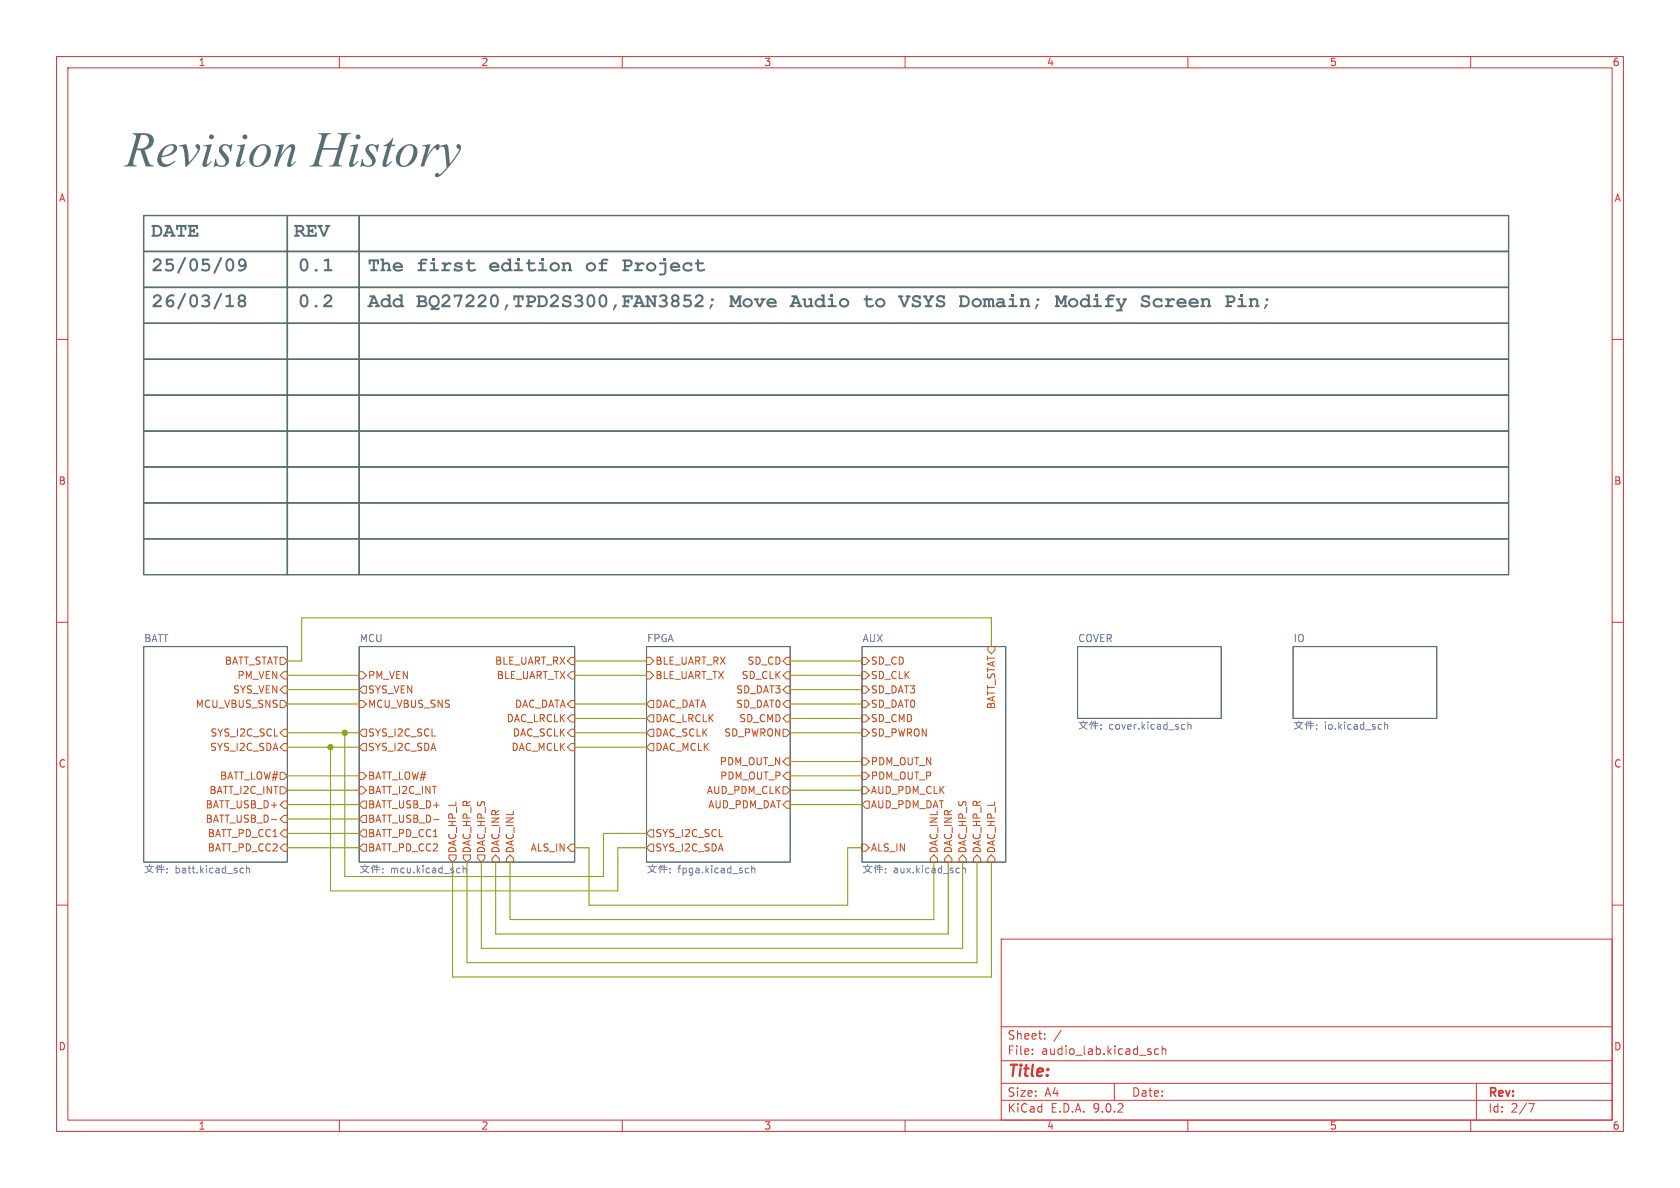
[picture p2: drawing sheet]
(kicad_sch
 (version 20250114)
 (generator "eeschema")
 (generator_version "9.0")
 (paper "A4")
 (lib_symbols)
 (rectangle
  (start 25.4 63.5)
  (end 50.8 69.85)
  (stroke (width 0.254) (type default))
  (fill (type none)))
 (rectangle
  (start 25.4 57.15)
  (end 50.8 63.5)
  (stroke (width 0.254) (type default))
  (fill (type none)))
 (rectangle
  (start 25.4 95.25)
  (end 50.8 101.6)
  (stroke (width 0.254) (type default))
  (fill (type none)))
 (rectangle
  (start 25.4 38.1)
  (end 50.8 44.45)
  (stroke (width 0.254) (type default))
  (fill (type none)))
 (rectangle
  (start 50.8 38.1)
  (end 63.5 44.45)
  (stroke (width 0.254) (type default))
  (fill (type none)))
 (rectangle
  (start 50.8 63.5)
  (end 63.5 69.85)
  (stroke (width 0.254) (type default))
  (fill (type none)))
 (rectangle
  (start 50.8 88.9)
  (end 63.5 95.25)
  (stroke (width 0.254) (type default))
  (fill (type none)))
 (rectangle
  (start 25.4 88.9)
  (end 50.8 95.25)
  (stroke (width 0.254) (type default))
  (fill (type none)))
 (rectangle
  (start 25.4 82.55)
  (end 50.8 88.9)
  (stroke (width 0.254) (type default))
  (fill (type none)))
 (rectangle
  (start 50.8 82.55)
  (end 63.5 88.9)
  (stroke (width 0.254) (type default))
  (fill (type none)))
 (rectangle
  (start 25.4 76.2)
  (end 50.8 82.55)
  (stroke (width 0.254) (type default))
  (fill (type none)))
 (rectangle
  (start 50.8 50.8)
  (end 63.5 57.15)
  (stroke (width 0.254) (type default))
  (fill (type none)))
 (rectangle
  (start 50.8 44.45)
  (end 63.5 50.8)
  (stroke (width 0.254) (type default))
  (fill (type none)))
 (rectangle
  (start 25.4 69.85)
  (end 50.8 76.2)
  (stroke (width 0.254) (type default))
  (fill (type none)))
 (rectangle
  (start 25.4 50.8)
  (end 50.8 57.15)
  (stroke (width 0.254) (type default))
  (fill (type none)))
 (rectangle
  (start 50.8 57.15)
  (end 63.5 63.5)
  (stroke (width 0.254) (type default))
  (fill (type none)))
 (rectangle
  (start 50.8 69.85)
  (end 63.5 76.2)
  (stroke (width 0.254) (type default))
  (fill (type none)))
 (rectangle
  (start 25.4 44.45)
  (end 50.8 50.8)
  (stroke (width 0.254) (type default))
  (fill (type none)))
 (rectangle
  (start 50.8 95.25)
  (end 63.5 101.6)
  (stroke (width 0.254) (type default))
  (fill (type none)))
 (rectangle
  (start 50.8 76.2)
  (end 63.5 82.55)
  (stroke (width 0.254) (type default))
  (fill (type none)))
 (text "Revision History"
  (exclude_from_sim no)
  (at 51.816 28.448 0)
  (effects (font
    (face "Times New Roman") (size 6.35 6.35)
    (italic yes))))
 (text "REV"
  (exclude_from_sim no)
  (at 55.118 41.656 0)
  (effects (font
    (face "Courier New") (size 2.54 2.54) (thickness 0.254)
    (bold yes))))
 (text "0.2"
  (exclude_from_sim no)
  (at 55.88 54.102 0)
  (effects (font
    (face "Courier New") (size 2.54 2.54) (thickness 0.508)
    (bold yes))))
 (text "Add BQ27220,TPD2S300,FAN3852; Move Audio to VSYS Domain; Modify Screen Pin;"
  (exclude_from_sim no)
  (at 65.024 54.102 0)
  (effects (font
    (face "Courier New") (size 2.54 2.54) (thickness 0.508)
    (bold yes)) (justify left)))
 (text "0.1"
  (exclude_from_sim no)
  (at 55.88 47.752 0)
  (effects (font
    (face "Courier New") (size 2.54 2.54) (thickness 0.508)
    (bold yes))))
 (text "25/05/09"
  (exclude_from_sim no)
  (at 35.306 47.752 0)
  (effects (font
    (face "Courier New") (size 2.54 2.54) (thickness 0.508)
    (bold yes))))
 (text "The first edition of Project"
  (exclude_from_sim no)
  (at 65.024 47.752 0)
  (effects (font
    (face "Courier New") (size 2.54 2.54) (thickness 0.508)
    (bold yes)) (justify left)))
 (text "DATE"
  (exclude_from_sim no)
  (at 30.988 41.656 0)
  (effects (font
    (face "Courier New") (size 2.54 2.54) (thickness 0.254)
    (bold yes))))
 (text "26/03/18"
  (exclude_from_sim no)
  (at 35.306 54.102 0)
  (effects (font
    (face "Courier New") (size 2.54 2.54) (thickness 0.508)
    (bold yes))))
 (text_box ""
  (exclude_from_sim no)
  (at 63.5 88.9 0)
  (size 203.2 6.35)
  (margins 1.0795 1.0795 1.0795 1.0795)
  (stroke (width 0.254) (type default))
  (fill (type none))
  (effects (font (size 1.27 1.27) (thickness 0.254)
    (bold yes)) (justify left top)))
 (text_box ""
  (exclude_from_sim no)
  (at 63.5 38.1 0)
  (size 203.2 6.35)
  (margins 1.0795 1.0795 1.0795 1.0795)
  (stroke (width 0.254) (type default))
  (fill (type none))
  (effects (font (size 1.27 1.27) (thickness 0.254)
    (bold yes)) (justify left top)))
 (text_box ""
  (exclude_from_sim no)
  (at 63.5 63.5 0)
  (size 203.2 6.35)
  (margins 1.0795 1.0795 1.0795 1.0795)
  (stroke (width 0.254) (type default))
  (fill (type none))
  (effects (font (size 1.27 1.27) (thickness 0.254)
    (bold yes)) (justify left top)))
 (text_box ""
  (exclude_from_sim no)
  (at 63.5 95.25 0)
  (size 203.2 6.35)
  (margins 1.0795 1.0795 1.0795 1.0795)
  (stroke (width 0.254) (type default))
  (fill (type none))
  (effects (font (size 1.27 1.27) (thickness 0.254)
    (bold yes)) (justify left top)))
 (text_box ""
  (exclude_from_sim no)
  (at 63.5 57.15 0)
  (size 203.2 6.35)
  (margins 1.0795 1.0795 1.0795 1.0795)
  (stroke (width 0.254) (type default))
  (fill (type none))
  (effects (font (size 1.27 1.27) (thickness 0.254)
    (bold yes)) (justify left top)))
 (text_box ""
  (exclude_from_sim no)
  (at 63.5 44.45 0)
  (size 203.2 6.35)
  (margins 1.0795 1.0795 1.0795 1.0795)
  (stroke (width 0.254) (type default))
  (fill (type none))
  (effects (font (size 1.27 1.27) (thickness 0.254)
    (bold yes)) (justify left top)))
 (text_box ""
  (exclude_from_sim no)
  (at 63.5 76.2 0)
  (size 203.2 6.35)
  (margins 1.0795 1.0795 1.0795 1.0795)
  (stroke (width 0.254) (type default))
  (fill (type none))
  (effects (font (size 1.27 1.27) (thickness 0.254)
    (bold yes)) (justify left top)))
 (text_box ""
  (exclude_from_sim no)
  (at 63.5 82.55 0)
  (size 203.2 6.35)
  (margins 1.0795 1.0795 1.0795 1.0795)
  (stroke (width 0.254) (type default))
  (fill (type none))
  (effects (font (size 1.27 1.27) (thickness 0.254)
    (bold yes)) (justify left top)))
 (text_box ""
  (exclude_from_sim no)
  (at 63.5 50.8 0)
  (size 203.2 6.35)
  (margins 1.0795 1.0795 1.0795 1.0795)
  (stroke (width 0.254) (type default))
  (fill (type none))
  (effects (font (size 1.27 1.27) (thickness 0.254)
    (bold yes)) (justify left top)))
 (text_box ""
  (exclude_from_sim no)
  (at 63.5 69.85 0)
  (size 203.2 6.35)
  (margins 1.0795 1.0795 1.0795 1.0795)
  (stroke (width 0.254) (type default))
  (fill (type none))
  (effects (font (size 1.27 1.27) (thickness 0.254)
    (bold yes)) (justify left top)))
 (junction
  (at 58.42 132.08)
  (diameter 0)
  (color 0 0 0 0))
 (junction
  (at 60.96 129.54)
  (diameter 0)
  (color 0 0 0 0))
 (wire
  (pts (xy 104.14 149.86) (xy 101.6 149.86))
  (stroke (width 0) (type default)))
 (wire
  (pts (xy 101.6 127) (xy 114.3 127))
  (stroke (width 0) (type default)))
 (wire
  (pts (xy 60.96 129.54) (xy 63.5 129.54))
  (stroke (width 0) (type default)))
 (wire
  (pts (xy 139.7 139.7) (xy 152.4 139.7))
  (stroke (width 0) (type default)))
 (wire
  (pts (xy 60.96 129.54) (xy 60.96 154.94))
  (stroke (width 0) (type default)))
 (wire
  (pts (xy 60.96 154.94) (xy 106.68 154.94))
  (stroke (width 0) (type default)))
 (wire
  (pts (xy 139.7 121.92) (xy 152.4 121.92))
  (stroke (width 0) (type default)))
 (wire
  (pts (xy 50.8 149.86) (xy 63.5 149.86))
  (stroke (width 0) (type default)))
 (wire
  (pts (xy 50.8 129.54) (xy 60.96 129.54))
  (stroke (width 0) (type default)))
 (wire
  (pts (xy 101.6 116.84) (xy 114.3 116.84))
  (stroke (width 0) (type default)))
 (wire
  (pts (xy 172.72 152.4) (xy 172.72 170.18))
  (stroke (width 0) (type default)))
 (wire
  (pts (xy 82.55 170.18) (xy 82.55 152.4))
  (stroke (width 0) (type default)))
 (wire
  (pts (xy 50.8 121.92) (xy 63.5 121.92))
  (stroke (width 0) (type default)))
 (wire
  (pts (xy 80.01 172.72) (xy 175.26 172.72))
  (stroke (width 0) (type default)))
 (wire
  (pts (xy 109.22 149.86) (xy 109.22 157.48))
  (stroke (width 0) (type default)))
 (wire
  (pts (xy 172.72 170.18) (xy 82.55 170.18))
  (stroke (width 0) (type default)))
 (wire
  (pts (xy 50.8 119.38) (xy 63.5 119.38))
  (stroke (width 0) (type default)))
 (wire
  (pts (xy 139.7 137.16) (xy 152.4 137.16))
  (stroke (width 0) (type default)))
 (wire
  (pts (xy 50.8 144.78) (xy 63.5 144.78))
  (stroke (width 0) (type default)))
 (wire
  (pts (xy 87.63 152.4) (xy 87.63 165.1))
  (stroke (width 0) (type default)))
 (wire
  (pts (xy 50.8 137.16) (xy 63.5 137.16))
  (stroke (width 0) (type default)))
 (wire
  (pts (xy 139.7 116.84) (xy 152.4 116.84))
  (stroke (width 0) (type default)))
 (wire
  (pts (xy 175.26 152.4) (xy 175.26 172.72))
  (stroke (width 0) (type default)))
 (wire
  (pts (xy 53.34 109.22) (xy 175.26 109.22))
  (stroke (width 0) (type default)))
 (wire
  (pts (xy 139.7 142.24) (xy 152.4 142.24))
  (stroke (width 0) (type default)))
 (wire
  (pts (xy 101.6 119.38) (xy 114.3 119.38))
  (stroke (width 0) (type default)))
 (wire
  (pts (xy 170.18 152.4) (xy 170.18 167.64))
  (stroke (width 0) (type default)))
 (wire
  (pts (xy 114.3 149.86) (xy 109.22 149.86))
  (stroke (width 0) (type default)))
 (wire
  (pts (xy 106.68 147.32) (xy 114.3 147.32))
  (stroke (width 0) (type default)))
 (wire
  (pts (xy 101.6 132.08) (xy 114.3 132.08))
  (stroke (width 0) (type default)))
 (wire
  (pts (xy 85.09 152.4) (xy 85.09 167.64))
  (stroke (width 0) (type default)))
 (wire
  (pts (xy 152.4 149.86) (xy 149.86 149.86))
  (stroke (width 0) (type default)))
 (wire
  (pts (xy 58.42 132.08) (xy 63.5 132.08))
  (stroke (width 0) (type default)))
 (wire
  (pts (xy 106.68 154.94) (xy 106.68 147.32))
  (stroke (width 0) (type default)))
 (wire
  (pts (xy 53.34 116.84) (xy 53.34 109.22))
  (stroke (width 0) (type default)))
 (wire
  (pts (xy 139.7 127) (xy 152.4 127))
  (stroke (width 0) (type default)))
 (wire
  (pts (xy 165.1 152.4) (xy 165.1 162.56))
  (stroke (width 0) (type default)))
 (wire
  (pts (xy 58.42 132.08) (xy 58.42 157.48))
  (stroke (width 0) (type default)))
 (wire
  (pts (xy 50.8 124.46) (xy 63.5 124.46))
  (stroke (width 0) (type default)))
 (wire
  (pts (xy 85.09 167.64) (xy 170.18 167.64))
  (stroke (width 0) (type default)))
 (wire
  (pts (xy 50.8 116.84) (xy 53.34 116.84))
  (stroke (width 0) (type default)))
 (wire
  (pts (xy 50.8 142.24) (xy 63.5 142.24))
  (stroke (width 0) (type default)))
 (wire
  (pts (xy 149.86 160.02) (xy 104.14 160.02))
  (stroke (width 0) (type default)))
 (wire
  (pts (xy 104.14 160.02) (xy 104.14 149.86))
  (stroke (width 0) (type default)))
 (wire
  (pts (xy 87.63 165.1) (xy 167.64 165.1))
  (stroke (width 0) (type default)))
 (wire
  (pts (xy 175.26 109.22) (xy 175.26 114.3))
  (stroke (width 0) (type default)))
 (wire
  (pts (xy 101.6 129.54) (xy 114.3 129.54))
  (stroke (width 0) (type default)))
 (wire
  (pts (xy 109.22 157.48) (xy 58.42 157.48))
  (stroke (width 0) (type default)))
 (wire
  (pts (xy 90.17 162.56) (xy 90.17 152.4))
  (stroke (width 0) (type default)))
 (wire
  (pts (xy 50.8 147.32) (xy 63.5 147.32))
  (stroke (width 0) (type default)))
 (wire
  (pts (xy 80.01 152.4) (xy 80.01 172.72))
  (stroke (width 0) (type default)))
 (wire
  (pts (xy 149.86 149.86) (xy 149.86 160.02))
  (stroke (width 0) (type default)))
 (wire
  (pts (xy 139.7 119.38) (xy 152.4 119.38))
  (stroke (width 0) (type default)))
 (wire
  (pts (xy 90.17 162.56) (xy 165.1 162.56))
  (stroke (width 0) (type default)))
 (wire
  (pts (xy 167.64 165.1) (xy 167.64 152.4))
  (stroke (width 0) (type default)))
 (wire
  (pts (xy 50.8 139.7) (xy 63.5 139.7))
  (stroke (width 0) (type default)))
 (wire
  (pts (xy 139.7 129.54) (xy 152.4 129.54))
  (stroke (width 0) (type default)))
 (wire
  (pts (xy 139.7 134.62) (xy 152.4 134.62))
  (stroke (width 0) (type default)))
 (wire
  (pts (xy 139.7 124.46) (xy 152.4 124.46))
  (stroke (width 0) (type default)))
 (wire
  (pts (xy 50.8 132.08) (xy 58.42 132.08))
  (stroke (width 0) (type default)))
 (wire
  (pts (xy 101.6 124.46) (xy 114.3 124.46))
  (stroke (width 0) (type default)))
 (sheet
  (at 114.3 114.3)
  (size 25.4 38.1)
  (exclude_from_sim no)
  (in_bom yes)
  (on_board yes)
  (dnp no)
  (fields_autoplaced yes)
  (stroke (width 0.1524) (type solid))
  (fill (color 0 0 0 0.0000))
  (property "Sheetname" "FPGA" (at 114.3 113.5884 0) (effects (font (size 1.27 1.27)) (justify left bottom)))
  (property "Sheetfile" "fpga.kicad_sch" (at 114.3 152.9846 0) (effects (font (size 1.27 1.27)) (justify left top)))
  (pin "DAC_DATA" output (at 114.3 124.46 180) (effects (font (size 1.27 1.27)) (justify left)))
  (pin "DAC_LRCLK" output (at 114.3 127 180) (effects (font (size 1.27 1.27)) (justify left)))
  (pin "DAC_MCLK" output (at 114.3 132.08 180) (effects (font (size 1.27 1.27)) (justify left)))
  (pin "DAC_SCLK" output (at 114.3 129.54 180) (effects (font (size 1.27 1.27)) (justify left)))
  (pin "SD_CD" input (at 139.7 116.84 0) (effects (font (size 1.27 1.27)) (justify right)))
  (pin "SD_CLK" input (at 139.7 119.38 0) (effects (font (size 1.27 1.27)) (justify right)))
  (pin "SD_CMD" input (at 139.7 127 0) (effects (font (size 1.27 1.27)) (justify right)))
  (pin "SD_DAT0" input (at 139.7 124.46 0) (effects (font (size 1.27 1.27)) (justify right)))
  (pin "SD_DAT3" input (at 139.7 121.92 0) (effects (font (size 1.27 1.27)) (justify right)))
  (pin "SD_PWRON" output (at 139.7 129.54 0) (effects (font (size 1.27 1.27)) (justify right)))
  (pin "SYS_I2C_SCL" output (at 114.3 147.32 180) (effects (font (size 1.27 1.27)) (justify left)))
  (pin "SYS_I2C_SDA" output (at 114.3 149.86 180) (effects (font (size 1.27 1.27)) (justify left)))
  (pin "BLE_UART_RX" input (at 114.3 116.84 180) (effects (font (size 1.27 1.27)) (justify left)))
  (pin "BLE_UART_TX" input (at 114.3 119.38 180) (effects (font (size 1.27 1.27)) (justify left)))
  (pin "AUD_PDM_CLK" output (at 139.7 139.7 0) (effects (font (size 1.27 1.27)) (justify right)))
  (pin "AUD_PDM_DAT" input (at 139.7 142.24 0) (effects (font (size 1.27 1.27)) (justify right)))
  (pin "USB_N" input (at 139.7 134.62 0) (effects (font (size 1.27 1.27)) (justify right)))
  (pin "USB_P" input (at 139.7 137.16 0) (effects (font (size 1.27 1.27)) (justify right))))
 (sheet
  (at 152.4 114.3)
  (size 25.4 38.1)
  (exclude_from_sim no)
  (in_bom yes)
  (on_board yes)
  (dnp no)
  (fields_autoplaced yes)
  (stroke (width 0.1524) (type solid))
  (fill (color 0 0 0 0.0000))
  (property "Sheetname" "AUX" (at 152.4 113.5884 0) (effects (font (size 1.27 1.27)) (justify left bottom)))
  (property "Sheetfile" "aux.kicad_sch" (at 152.4 152.9846 0) (effects (font (size 1.27 1.27)) (justify left top)))
  (property "Field2" "" (at 152.4 114.3 0) (effects (font (size 1.27 1.27))))
  (pin "BATT_STAT" input (at 175.26 114.3 90) (effects (font (size 1.27 1.27)) (justify right)))
  (pin "DAC_HP_L" input (at 175.26 152.4 270) (effects (font (size 1.27 1.27)) (justify left)))
  (pin "DAC_HP_R" input (at 172.72 152.4 270) (effects (font (size 1.27 1.27)) (justify left)))
  (pin "DAC_HP_S" input (at 170.18 152.4 270) (effects (font (size 1.27 1.27)) (justify left)))
  (pin "SD_CD" input (at 152.4 116.84 180) (effects (font (size 1.27 1.27)) (justify left)))
  (pin "SD_CLK" input (at 152.4 119.38 180) (effects (font (size 1.27 1.27)) (justify left)))
  (pin "SD_DAT3" input (at 152.4 121.92 180) (effects (font (size 1.27 1.27)) (justify left)))
  (pin "SD_PWRON" input (at 152.4 129.54 180) (effects (font (size 1.27 1.27)) (justify left)))
  (pin "DAC_INL" input (at 165.1 152.4 270) (effects (font (size 1.27 1.27)) (justify left)))
  (pin "DAC_INR" input (at 167.64 152.4 270) (effects (font (size 1.27 1.27)) (justify left)))
  (pin "ALS_IN" input (at 152.4 149.86 180) (effects (font (size 1.27 1.27)) (justify left)))
  (pin "SD_CMD" input (at 152.4 127 180) (effects (font (size 1.27 1.27)) (justify left)))
  (pin "SD_DAT0" input (at 152.4 124.46 180) (effects (font (size 1.27 1.27)) (justify left)))
  (pin "AUD_PDM_CLK" input (at 152.4 139.7 180) (effects (font (size 1.27 1.27)) (justify left)))
  (pin "AUD_PDM_DAT" output (at 152.4 142.24 180) (effects (font (size 1.27 1.27)) (justify left)))
  (pin "USB_N" input (at 152.4 134.62 180) (effects (font (size 1.27 1.27)) (justify left)))
  (pin "USB_P" input (at 152.4 137.16 180) (effects (font (size 1.27 1.27)) (justify left))))
 (sheet
  (at 63.5 114.3)
  (size 38.1 38.1)
  (exclude_from_sim no)
  (in_bom yes)
  (on_board yes)
  (dnp no)
  (fields_autoplaced yes)
  (stroke (width 0.1524) (type solid))
  (fill (color 0 0 0 0.0000))
  (property "Sheetname" "MCU" (at 63.5 113.5884 0) (effects (font (size 1.27 1.27)) (justify left bottom)))
  (property "Sheetfile" "mcu.kicad_sch" (at 63.5 152.9846 0) (effects (font (size 1.27 1.27)) (justify left top)))
  (pin "BATT_I2C_INT" input (at 63.5 139.7 180) (effects (font (size 1.27 1.27)) (justify left)))
  (pin "BATT_PD_CC1" output (at 63.5 147.32 180) (effects (font (size 1.27 1.27)) (justify left)))
  (pin "BATT_PD_CC2" output (at 63.5 149.86 180) (effects (font (size 1.27 1.27)) (justify left)))
  (pin "BATT_USB_D+" output (at 63.5 142.24 180) (effects (font (size 1.27 1.27)) (justify left)))
  (pin "BATT_USB_D-" output (at 63.5 144.78 180) (effects (font (size 1.27 1.27)) (justify left)))
  (pin "BLE_UART_RX" input (at 101.6 116.84 0) (effects (font (size 1.27 1.27)) (justify right)))
  (pin "BLE_UART_TX" input (at 101.6 119.38 0) (effects (font (size 1.27 1.27)) (justify right)))
  (pin "DAC_DATA" input (at 101.6 124.46 0) (effects (font (size 1.27 1.27)) (justify right)))
  (pin "DAC_LRCLK" input (at 101.6 127 0) (effects (font (size 1.27 1.27)) (justify right)))
  (pin "DAC_MCLK" input (at 101.6 132.08 0) (effects (font (size 1.27 1.27)) (justify right)))
  (pin "DAC_SCLK" input (at 101.6 129.54 0) (effects (font (size 1.27 1.27)) (justify right)))
  (pin "MCU_VBUS_SNS" input (at 63.5 124.46 180) (effects (font (size 1.27 1.27)) (justify left)))
  (pin "SYS_I2C_SCL" output (at 63.5 129.54 180) (effects (font (size 1.27 1.27)) (justify left)))
  (pin "SYS_I2C_SDA" output (at 63.5 132.08 180) (effects (font (size 1.27 1.27)) (justify left)))
  (pin "DAC_HP_L" output (at 80.01 152.4 270) (effects (font (size 1.27 1.27)) (justify left)))
  (pin "DAC_HP_R" output (at 82.55 152.4 270) (effects (font (size 1.27 1.27)) (justify left)))
  (pin "DAC_HP_S" output (at 85.09 152.4 270) (effects (font (size 1.27 1.27)) (justify left)))
  (pin "SYS_VEN" output (at 63.5 121.92 180) (effects (font (size 1.27 1.27)) (justify left)))
  (pin "PM_VEN" input (at 63.5 119.38 180) (effects (font (size 1.27 1.27)) (justify left)))
  (pin "DAC_INL" input (at 90.17 152.4 270) (effects (font (size 1.27 1.27)) (justify left)))
  (pin "DAC_INR" input (at 87.63 152.4 270) (effects (font (size 1.27 1.27)) (justify left)))
  (pin "BATT_LOW#" input (at 63.5 137.16 180) (effects (font (size 1.27 1.27)) (justify left)))
  (pin "ALS_IN" input (at 101.6 149.86 0) (effects (font (size 1.27 1.27)) (justify right))))
 (sheet
  (at 25.4 114.3)
  (size 25.4 38.1)
  (exclude_from_sim no)
  (in_bom yes)
  (on_board yes)
  (dnp no)
  (fields_autoplaced yes)
  (stroke (width 0.1524) (type solid))
  (fill (color 0 0 0 0.0000))
  (property "Sheetname" "BATT" (at 25.4 113.5884 0) (effects (font (size 1.27 1.27)) (justify left bottom)))
  (property "Sheetfile" "batt.kicad_sch" (at 25.4 152.9846 0) (effects (font (size 1.27 1.27)) (justify left top)))
  (pin "BATT_I2C_INT" output (at 50.8 139.7 0) (effects (font (size 1.27 1.27)) (justify right)))
  (pin "BATT_PD_CC1" input (at 50.8 147.32 0) (effects (font (size 1.27 1.27)) (justify right)))
  (pin "BATT_PD_CC2" input (at 50.8 149.86 0) (effects (font (size 1.27 1.27)) (justify right)))
  (pin "BATT_STAT" output (at 50.8 116.84 0) (effects (font (size 1.27 1.27)) (justify right)))
  (pin "BATT_USB_D+" input (at 50.8 142.24 0) (effects (font (size 1.27 1.27)) (justify right)))
  (pin "BATT_USB_D-" input (at 50.8 144.78 0) (effects (font (size 1.27 1.27)) (justify right)))
  (pin "MCU_VBUS_SNS" output (at 50.8 124.46 0) (effects (font (size 1.27 1.27)) (justify right)))
  (pin "SYS_I2C_SCL" input (at 50.8 129.54 0) (effects (font (size 1.27 1.27)) (justify right)))
  (pin "SYS_I2C_SDA" input (at 50.8 132.08 0) (effects (font (size 1.27 1.27)) (justify right)))
  (pin "SYS_VEN" input (at 50.8 121.92 0) (effects (font (size 1.27 1.27)) (justify right)))
  (pin "PM_VEN" input (at 50.8 119.38 0) (effects (font (size 1.27 1.27)) (justify right)))
  (pin "BATT_LOW#" output (at 50.8 137.16 0) (effects (font (size 1.27 1.27)) (justify right))))
 (sheet
  (at 190.5 114.3)
  (size 25.4 12.7)
  (exclude_from_sim no)
  (in_bom yes)
  (on_board yes)
  (dnp no)
  (fields_autoplaced yes)
  (stroke (width 0.1524) (type solid))
  (fill (color 0 0 0 0.0000))
  (property "Sheetname" "COVER" (at 190.5 113.5884 0) (effects (font (size 1.27 1.27)) (justify left bottom)))
  (property "Sheetfile" "cover.kicad_sch" (at 190.5 127.5846 0) (effects (font (size 1.27 1.27)) (justify left top))))
 (sheet
  (at 228.6 114.3)
  (size 25.4 12.7)
  (exclude_from_sim no)
  (in_bom yes)
  (on_board yes)
  (dnp no)
  (fields_autoplaced yes)
  (stroke (width 0.1524) (type solid))
  (fill (color 0 0 0 0.0000))
  (property "Sheetname" "IO" (at 228.6 113.5884 0) (effects (font (size 1.27 1.27)) (justify left bottom)))
  (property "Sheetfile" "io.kicad_sch" (at 228.6 127.5846 0) (effects (font (size 1.27 1.27)) (justify left top))))
 (sheet_instances
  (path ""
   (page "2")))
 (embedded_fonts no))
